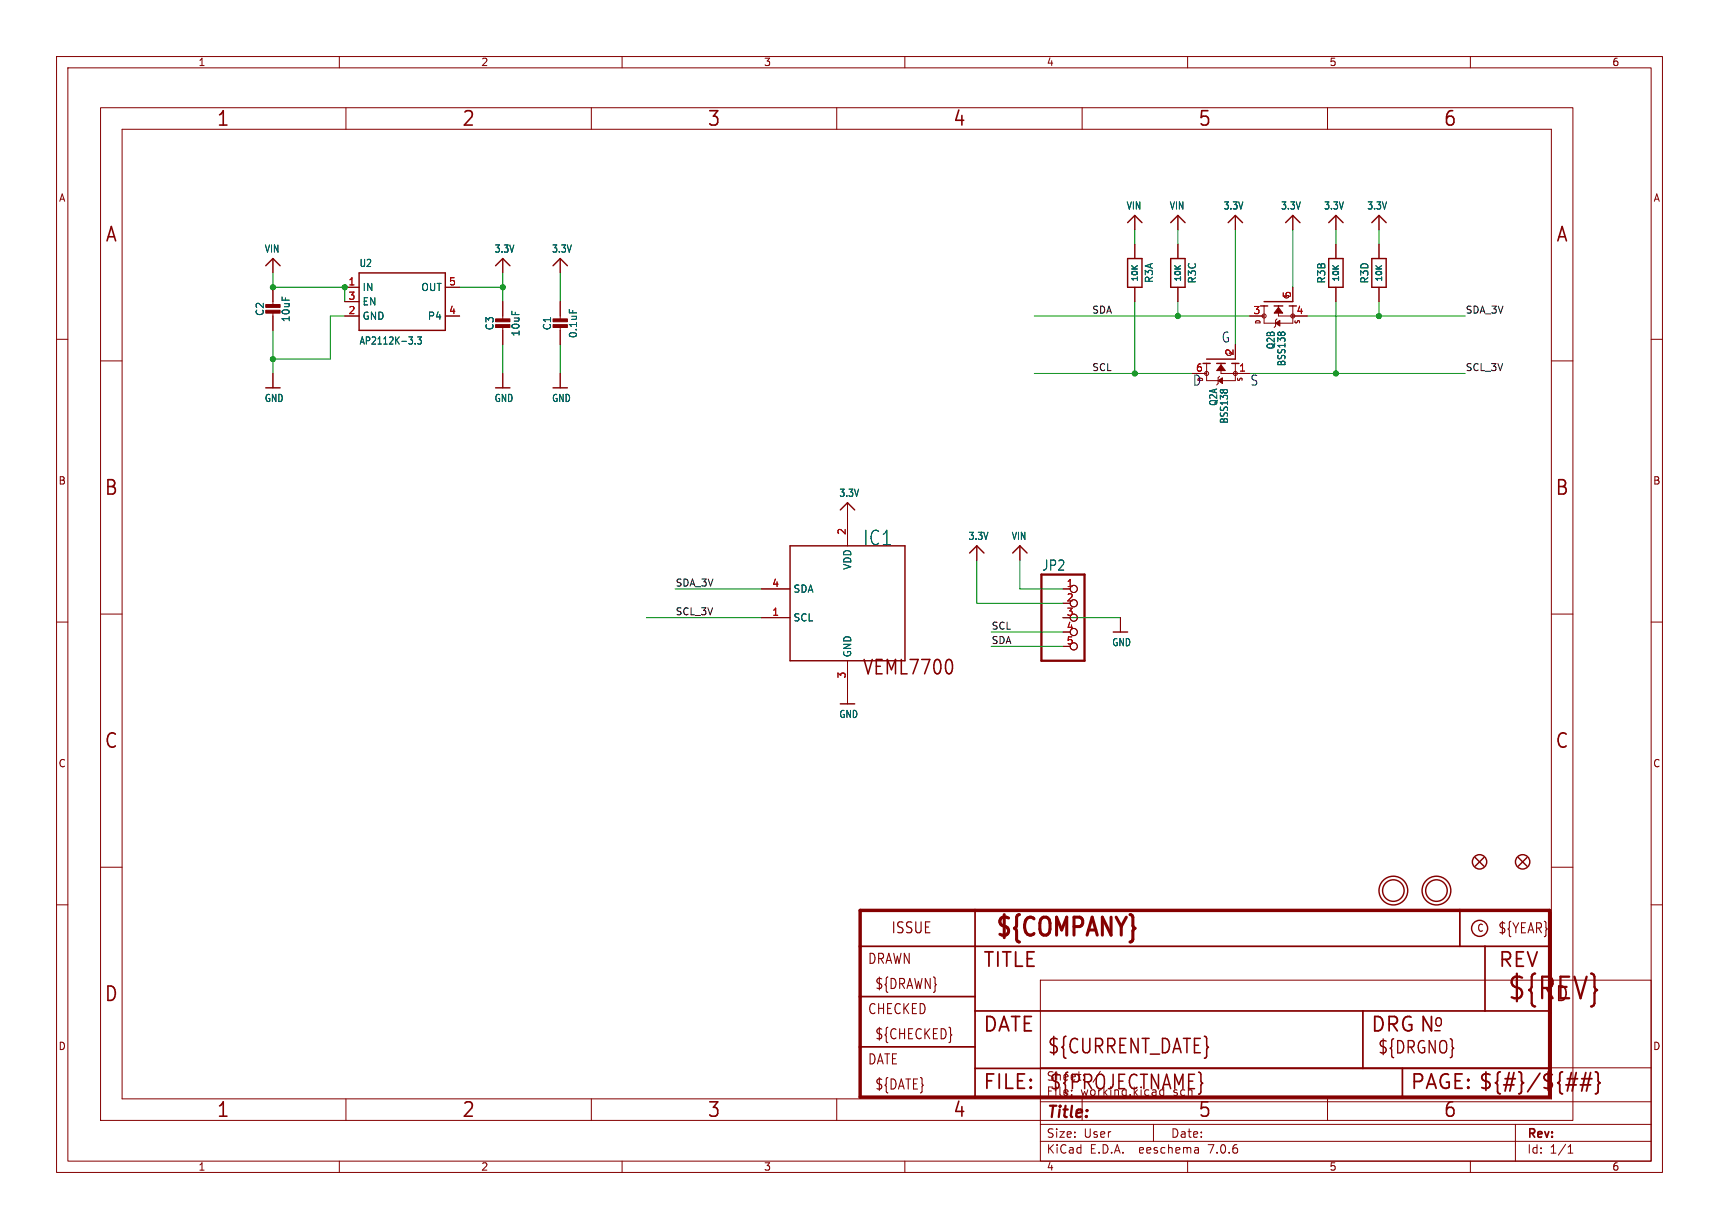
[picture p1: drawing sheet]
<svg xmlns="http://www.w3.org/2000/svg" width="304mm" height="217mm" viewBox="0 0 304 217" stroke-linecap="round" stroke-linejoin="round" font-family="sans-serif">
<g fill="none" stroke="#840000" stroke-width=".18">
<path d="M10 10h284v197.3h-284zM12 12h280v193.3h-280zM17.8 19h260.3v179.1h-260.3zM60 10v2M61.2 19v3.9M104.6 19v3.9M110 10v2M148 19v3.9M160 10v2M191.3 19v3.9M210 10v2M234.7 19v3.9"/>
<path d="M260 10v2M21.6 22.9h252.7v171.4h-252.7zM200.7 38.1v2.5M208.3 38.1v2.5M218.4 38.1v2.5M228.6 38.1v2.5M236.2 38.1v2.5M243.8 38.1v2.5M10 60h2M48.3 45.7v2.6M48.3 50.8v3.3M48.3 55.1v3.3"/>
<path d="M61 55.9h2.5M61 50.8h2.5M61 53.3h2.5M78.7 55.9h2.6M78.7 50.8h2.6M88.9 45.7v2.6M88.9 53.3v3.3M88.9 57.7v3.3M99.1 45.7v2.6M99.1 53.3v3.3M99.1 57.7v3.3M200.7 43.2v2.5"/>
<path d="M200.7 50.8v2.5M208.3 43.2v2.5M208.3 50.8v2.5M221 55.9h2.5M223.5 54.1v3h5.1v-1.2M225.8 56.4l-.2 .2v1.1l-.3 .2M226.1 54.1v1.8h5M228.6 50.8v2.5M236.2 43.2v2.5M236.2 50.8v2.5M243.8 43.2v2.5M243.8 50.8v2.5"/>
<path d="M292 60h2M17.8 63.8h3.8M48.3 66v2.6M88.9 66v2.6M99.1 66v2.6M210.8 66h2.6M213.4 64.3v3h5v-3M215.6 66.5l-.2 .3v1l-.3 .3M215.9 64.3v1.7h5.1M218.4 61v2.5M274.3 63.8h3.8M149.9 88.9v7.6"/>
<path d="M172.7 96.5v2.6M180.3 96.5v2.6M10 110h2M17.8 108.6h3.8M134.6 104.1h5.1M134.6 109.2h5.1M149.9 116.8v7.7M188 104.1h1.2M188 109.2h1.2M188 114.3h1.2M198.1 109.2v2.6M274.3 108.6h3.8"/>
<path d="M292 110h2M10 160h2M17.8 153.4h3.8M274.3 153.4h3.8M292 160h2M184 173.3h108v32h-108zM61.2 194.3v3.8M104.6 194.3v3.8M148 194.3v3.8M184 198.8h108M184 194.8h108M184 188.8h108"/>
<path d="M191.3 194.3v3.8M204 198.8v3M234.7 194.3v3.8M268 198.8v6.5M60 205.3v2M110 205.3v2M160 205.3v2M184 201.8h108M210 205.3v2M211.8 203l.1 .9M211.9 203.8l-.1 .1M211.9 203.3h-.1"/>
<path d="M260 205.3v2M277.3 203.9h.8M277.3 202.8l.4-.4v1.5"/>
<circle cx="223.5" cy="55.9" r=".36"/>
<circle cx="228.6" cy="55.9" r=".36"/>
<circle cx="213.4" cy="66" r=".36"/>
<circle cx="218.4" cy="66" r=".36"/>
<circle cx="189.9" cy="109.2" r=".63"/>
<circle cx="189.9" cy="114.3" r=".63"/>
<circle cx="189.9" cy="106.7" r=".63"/>
<circle cx="189.9" cy="111.8" r=".63"/>
<circle cx="189.9" cy="104.1" r=".63"/>
</g>
<g fill="none" stroke="#840000" stroke-width=".25">
<path d="M199.4 39.4l1.3-1.3 1.2 1.3M207 39.4l1.3-1.3 1.2 1.3M217.2 39.4l1.2-1.3 1.3 1.3M227.3 39.4l1.3-1.3 1.3 1.3M234.9 39.4l1.3-1.3 1.3 1.3M242.6 39.4l1.2-1.3 1.3 1.3M47 47l1.3-1.3 1.2 1.3M63.5 48.3h15.2v10.1h-15.2zM87.6 47l1.3-1.3 1.3 1.3M97.8 47l1.3-1.3 1.2 1.3M199.4 45.7h2.5v5.1h-2.5zM207 45.7h2.5v5.1h-2.5z"/>
<path d="M222.9 54.1h1.3M223.5 53.3h5.1M225.3 54.1h1.5M228 54.1h.6M234.9 45.7h2.6v5.1h-2.6zM242.6 45.7h2.5v5.1h-2.5zM47 68.6h2.5M87.6 68.6h2.6M97.8 68.6h2.5M212.7 64.3h1.3M213.4 63.5h5M215.1 64.3h1.6"/>
<path d="M217.8 64.3h1.3M139.7 96.5h20.3v20.3h-20.3zM148.6 90.2l1.3-1.3 1.2 1.3M171.4 97.8l1.3-1.3 1.3 1.3M179.1 97.8l1.2-1.3 1.3 1.3M196.8 111.8h2.6M148.6 124.5h2.5M260.9 151.6l1.5 1.6M262.4 151.6l-1.5 1.6M268.5 151.6l1.5 1.6M270 151.6l-1.5 1.6"/>
<circle cx="246.4" cy="157.5" r="2.54"/>
<circle cx="246.4" cy="157.5" r="1.9"/>
<circle cx="254" cy="157.5" r="2.54"/>
<circle cx="254" cy="157.5" r="1.9"/>
<circle cx="261.6" cy="152.4" r="1.27"/>
<circle cx="269.2" cy="152.4" r="1.27"/>
<circle cx="261.6" cy="164.2" r="1.42"/>
</g>
<g fill="#840000" stroke="#840000" stroke-width=".18">
<path d="M215.9 64.5l.8 1h-1.6z"/>
<path d="M215.4 67.3l.8-.5v1z"/>
<path d="M97.8 57.4h2.5v.5h-2.5z"/>
<path d="M97.8 56.4h2.5v.5h-2.5z"/>
<path d="M226.1 54.4l.7 1h-1.5z"/>
<path d="M225.6 57.1l.7-.5v1.1z"/>
<path d="M87.6 57.4h2.6v.5h-2.6z"/>
<path d="M87.6 56.4h2.6v.5h-2.6z"/>
<path d="M47 54.9h2.5v.5h-2.5z"/>
<path d="M47 53.8h2.5v.6h-2.5z"/>
</g>
<path d="M73.8 59.6h.7l-.4 .5 .3 .1v.5l-.1 .1-.5-.1M100.7 54.7v.6M226.2 58.7l.2 .1M226.5 58.8l.2-.1 .5 .1M73.4 60.7v.1M216.1 68.9l.2 .1M216.4 69l.2-.1 .4 .1" fill="none" stroke="#006464" stroke-width=".18"/>
<path d="M184.1 101.6h7.7v15.2h-7.7z" fill="none" stroke="#840000" stroke-width=".41"/>
<path d="M152.1 161h121.9v33h-121.9z" fill="none" stroke="#840000" stroke-width=".61"/>
<path d="M152.1 176.2h20.3M152.1 167.3h121.9M172.4 161v33M172.4 178.8h101.6M241 178.8v10.1M258.1 161v6.3M262.6 167.3v11.5M152.1 185.1h20.3M172.4 188.9h101.6M248 188.9v5.1" fill="none" stroke="#840000" stroke-width=".3"/>
<path d="M276.9 191.8h1.8M277.1 190.8h1.9M278.7 189.7l-.7 3.2M279.4 191.8h1.9M279.7 190.8h1.8M280.4 189.7l-.7 3.2M281.3 189.7l-.8 3.2M282.1 189.5l.4 .2 .1 .2v1.2l.3 .4-.3 .3v1.2l-.1 .3-.4 .1" fill="none" stroke="#840000" stroke-width=".32"/>
<path d="M168.2 182.9l.1 .1-.1 .1" fill="none" stroke="#840000" stroke-width=".19"/>
<path d="M168.3 117.1l.1 .5-.1 1.1" fill="none" stroke="#840000" stroke-width=".27"/>
<g fill="none" stroke="#009600" stroke-width=".18">
<path d="M48.3 48.3v2.5h12.7v2.5M48.3 58.4v7.6M61 55.9h-2.6v7.6h-10.1M81.3 50.8h7.6M88.9 48.3v5M99.1 48.3v5M182.9 55.9h38.1M200.7 40.6v2.6M200.7 53.3v12.7M208.3 40.6v2.6M208.3 53.3v2.6M218.4 40.6v20.4"/>
<path d="M228.6 40.6v10.2M231.1 55.9h28M236.2 40.6v2.6M236.2 53.3v12.7M243.8 40.6v2.6M243.8 53.3v2.6M88.9 61v5M99.1 61v5M182.9 66h27.9M221 66h38.1M172.7 99.1v7.6h15.3M180.3 99.1v5h7.7"/>
<path d="M114.3 109.2h20.3M119.4 104.1h15.2M175.3 111.8h12.7M175.3 114.3h12.7M188 109.2h10.1"/>
</g>
<g fill="#009600" stroke="#009600" stroke-width=".18">
<circle cx="243.8" cy="55.9" r=".46"/>
<circle cx="236.2" cy="66" r=".46"/>
<circle cx="48.3" cy="63.5" r=".46"/>
<circle cx="61" cy="50.8" r=".46"/>
<circle cx="88.9" cy="50.8" r=".46"/>
<circle cx="48.3" cy="50.8" r=".46"/>
<circle cx="208.3" cy="55.9" r=".46"/>
<circle cx="200.7" cy="66" r=".46"/>
</g>
<text font-size="5.3" fill="#840000" x="266.4" y="177.3">${REV}</text>
<text font-size="4.4" fill="#840000" x="175.7" y="166.3">${COMPANY}</text>
<g font-size="3.5" fill="#840000">
<text x="38.2" y="22.7">1</text>
<text x="81.6" y="22.7">2</text>
<text x="125" y="22.7">3</text>
<text x="168.4" y="22.7">4</text>
<text x="211.8" y="22.7">5</text>
<text x="255.1" y="22.7">6</text>
<text x="18.5" y="43.1">A</text>
<text x="275" y="43.1">A</text>
<text x="18.3" y="87.9">B</text>
<text x="274.9" y="87.9">B</text>
<text x="152.4" y="119.7">VEML7700</text>
<text x="18.3" y="132.7">C</text>
<text x="274.9" y="132.7">C</text>
<text x="173.7" y="171.4">TITLE</text>
<text x="264.8" y="171.4">REV</text>
<text x="18.3" y="177.4">D</text>
<text x="274.9" y="177.4">D</text>
<text x="173.7" y="182.9">DATE</text>
<text x="242.3" y="182.9">DRG N</text>
<text x="185.1" y="186.7">${CURRENT_DATE}</text>
<text x="38.2" y="197.9">1</text>
<text x="81.6" y="197.9">2</text>
<text x="125" y="197.9">3</text>
<text x="168.4" y="197.9">4</text>
<text x="173.7" y="193">FILE:</text>
<text x="185.4" y="193">${PROJECTNAME}</text>
<text x="211.8" y="197.9">5</text>
<text x="249.3" y="193">PAGE: ${#}/${##}</text>
<text x="255.1" y="197.9">6</text>
</g>
<text font-size="3.5" fill="#006464" x="152.6" y="96.6">IC1</text>
<g font-size="3" fill="#840000">
<text x="253.4" y="181.9">o</text>
<text x="243.5" y="186.6">${DRGNO}</text>
</g>
<text font-size="2.8" fill="#840000" x="185" y="198.2">Title:</text>
<text font-size="2.7" fill="#840000" x="157.5" y="165.3">ISSUE</text>
<g font-size="2.5" fill="#0000c2">
<text x="215.9" y="60.7">G</text>
<text x="210.8" y="68.3">D</text>
<text x="221" y="68.3">S</text>
</g>
<text font-size="2.5" fill="#006464" x="184.2" y="101.1">JP2</text>
<g font-size="2.5" fill="#840000">
<text x="264.8" y="165.3">${YEAR}</text>
<text x="153.4" y="170.7">DRAWN</text>
<text x="153.4" y="179.6">CHECKED</text>
<text x="154.6" y="175.2">${DRAWN}</text>
<text x="154.6" y="184">${CHECKED}</text>
<text x="153.4" y="188.5">DATE</text>
<text x="154.6" y="192.9">${DATE}</text>
</g>
<g font-size="2.1" fill="#840000">
<text x="185" y="191.3">Sheet:</text>
<text x="193.2" y="191.3">/</text>
<text x="185" y="194">File:</text>
<text x="191" y="194">working.kicad_sch</text>
<text x="185" y="201.4">Size:</text>
<text x="191.6" y="201.4">User</text>
<text x="207" y="201.4">Date:</text>
<text x="270" y="201.6">Rev:</text>
<text x="185" y="204.2">KiCad</text>
<text x="192.7" y="204.2">E.D.A.</text>
<text x="201.6" y="204.2">eeschema</text>
<text x="213.9" y="204.2">7.0.6</text>
<text x="270" y="204.2">Id:</text>
<text x="274" y="204.2">1/1</text>
</g>
<g font-size="1.8" fill="#840000">
<text x="35" y="11.9">1</text>
<text x="85" y="11.9">2</text>
<text x="135" y="11.9">3</text>
<text x="185" y="11.9">4</text>
<text x="235" y="11.9">5</text>
<text x="285" y="11.9">6</text>
<text x="10.3" y="35.9">A</text>
<text x="292.3" y="35.9">A</text>
<text x="10.3" y="85.9">B</text>
<text x="292.2" y="85.9">B</text>
<text x="10.3" y="135.9">C</text>
<text x="292.2" y="135.9">C</text>
<text x="261.1" y="165">C</text>
<text x="10.3" y="185.9">D</text>
<text x="292.2" y="185.9">D</text>
<text x="35" y="207.2">1</text>
<text x="85" y="207.2">2</text>
<text x="135" y="207.2">3</text>
<text x="185" y="207.2">4</text>
<text x="235" y="207.2">5</text>
<text x="285" y="207.2">6</text>
</g>
<g font-size="1.8" fill="#006464">
<text x="199.1" y="37.3">VIN</text>
<text x="206.7" y="37.3">VIN</text>
<text x="216.3" y="37.3">3.3V</text>
<text x="226.4" y="37.3">3.3V</text>
<text x="234" y="37.3">3.3V</text>
<text x="241.7" y="37.3">3.3V</text>
<text x="46.7" y="44.9">VIN</text>
<text x="63.5" y="47.4">U2</text>
<text x="87.3" y="44.9">3.3V</text>
<text x="97.5" y="44.9">3.3V</text>
<text x="64" y="51.7">IN</text>
<text x="74.4" y="51.7">OUT</text>
<text x="204.1" y="50.1" transform="rotate(-90 204.1 50.1)">R3A</text>
<text x="211.7" y="50.2" transform="rotate(-90 211.7 50.2)">R3C</text>
<text x="234.5" y="50.2" transform="rotate(-90 234.5 50.2)">R3B</text>
<text x="242.2" y="50.2" transform="rotate(-90 242.2 50.2)">R3D</text>
<text x="46.8" y="56" transform="rotate(-90 46.8 56)">C2</text>
<text x="51.4" y="57.1" transform="rotate(-90 51.4 57.1)">10uF</text>
<text x="64" y="56.7">GND</text>
<text x="64" y="54.2">EN</text>
<text x="75.5" y="56.7">P4</text>
<text x="87.5" y="58.5" transform="rotate(-90 87.5 58.5)">C3</text>
<text x="92.1" y="59.6" transform="rotate(-90 92.1 59.6)">10uF</text>
<text x="97.6" y="58.5" transform="rotate(-90 97.6 58.5)">C1</text>
<text x="102.2" y="59.9" transform="rotate(-90 102.2 59.9)">0.1uF</text>
<text x="63.5" y="61.1">AP2112K-3.3</text>
<text x="225.6" y="61.9" transform="rotate(-90 225.6 61.9)">Q2B</text>
<text x="227.5" y="64.9" transform="rotate(-90 227.5 64.9)">BSS138</text>
<text x="46.7" y="71.3">GND</text>
<text x="87.3" y="71.3">GND</text>
<text x="97.5" y="71.3">GND</text>
<text x="215.4" y="71.9" transform="rotate(-90 215.4 71.9)">Q2A</text>
<text x="217.3" y="75" transform="rotate(-90 217.3 75)">BSS138</text>
<text x="148.3" y="88.1">3.3V</text>
<text x="171.2" y="95.7">3.3V</text>
<text x="178.8" y="95.7">VIN</text>
<text x="150.7" y="100.9" transform="rotate(-90 150.7 100.9)">VDD</text>
<text x="140.2" y="105">SDA</text>
<text x="140.2" y="110.1">SCL</text>
<text x="150.7" y="116.3" transform="rotate(-90 150.7 116.3)">GND</text>
<text x="196.6" y="114.5">GND</text>
<text x="148.3" y="127.2">GND</text>
</g>
<g font-size="1.8" fill="#a90000">
<text x="61.5" y="50.5">1</text>
<text x="61.5" y="53.1">3</text>
<text x="79.3" y="50.5">5</text>
<text x="228.3" y="52.8" transform="rotate(-90 228.3 52.8)">5</text>
<text x="61.5" y="55.6">2</text>
<text x="79.3" y="55.6">4</text>
<text x="221.5" y="55.6">3</text>
<text x="229.2" y="55.6">4</text>
<text x="211.4" y="65.8">6</text>
<text x="218.2" y="62.9" transform="rotate(-90 218.2 62.9)">2</text>
<text x="219" y="65.8">1</text>
<text x="149.6" y="94.7" transform="rotate(-90 149.6 94.7)">2</text>
<text x="136.5" y="103.9">4</text>
<text x="188.5" y="103.9">1</text>
<text x="188.5" y="106.4">2</text>
<text x="136.5" y="109">1</text>
<text x="188.5" y="109">3</text>
<text x="188.5" y="111.5">4</text>
<text x="188.5" y="114">5</text>
<text x="149.6" y="120.1" transform="rotate(-90 149.6 120.1)">3</text>
</g>
<g font-size="1.7" fill="#0f0f0f">
<text x="193" y="55.5">SDA</text>
<text x="259.1" y="55.5">SDA_3V</text>
<text x="193" y="65.7">SCL</text>
<text x="259.1" y="65.7">SCL_3V</text>
<text x="119.4" y="103.8">SDA_3V</text>
<text x="119.4" y="108.9">SCL_3V</text>
<text x="175.3" y="114">SDA</text>
<text x="175.3" y="111.4">SCL</text>
</g>
<g font-size="1.4" fill="#006464">
<text x="201.5" y="49.9" transform="rotate(-90 201.5 49.9)">10K</text>
<text x="209.1" y="49.9" transform="rotate(-90 209.1 49.9)">10K</text>
<text x="237" y="49.9" transform="rotate(-90 237 49.9)">10K</text>
<text x="244.7" y="49.9" transform="rotate(-90 244.7 49.9)">10K</text>
</g>
<g font-size="1.1" fill="#a90000">
<text x="228.2" y="53" transform="rotate(-90 228.2 53)">G</text>
<text x="218" y="63.1" transform="rotate(-90 218 63.1)">G</text>
</g>
<g font-size="1.1" fill="#840000">
<text x="223.1" y="57.4" transform="rotate(-90 223.1 57.4)">D</text>
<text x="230.1" y="57.4" transform="rotate(-90 230.1 57.4)">S</text>
<text x="219.9" y="67.6" transform="rotate(-90 219.9 67.6)">S</text>
</g>
<text font-size="1.1" fill="#0000c2" x="212.9" y="67.6" transform="rotate(-90 212.9 67.6)">D</text>
</svg>
